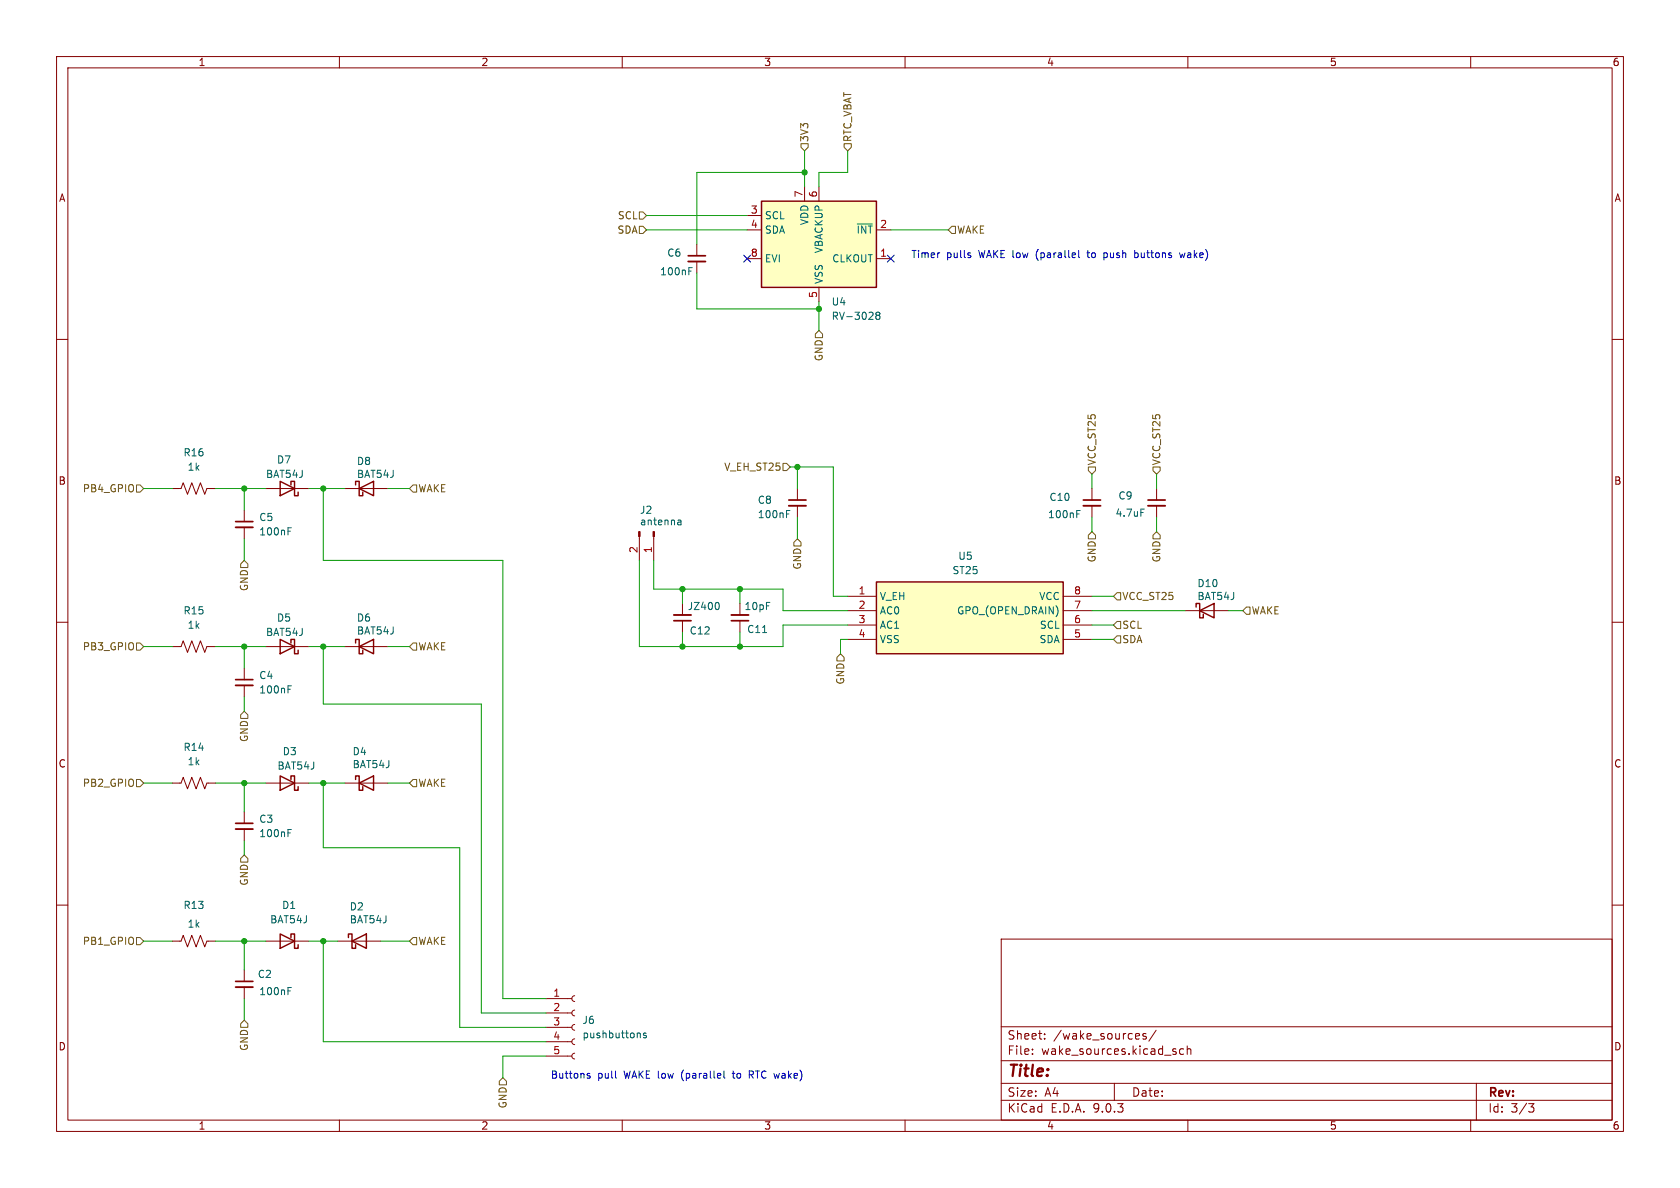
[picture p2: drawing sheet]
(kicad_sch
 (version 20250114)
 (generator "eeschema")
 (generator_version "9.0")
 (paper "A4")
 (lib_symbols
  (symbol "Connector:Conn_01x02_Pin"
   (pin_names
    (offset 1.016) (hide yes)) (exclude_from_sim no) (in_bom yes) (on_board yes)
   (property "Reference" "J" (at 0 2.54 0) (effects (font (size 1.27 1.27))))
   (property "Value" "Conn_01x02_Pin" (at 0 -5.08 0) (effects (font (size 1.27 1.27))))
   (property "Footprint" "" (at 0 0 0) (effects (font (size 1.27 1.27)) (hide yes)))
   (property "Datasheet" "~" (at 0 0 0) (effects (font (size 1.27 1.27)) (hide yes)))
   (property "Description" "Generic connector, single row, 01x02, script generated" (at 0 0 0) (effects (font (size 1.27 1.27)) (hide yes)))
   (property "ki_locked" "" (at 0 0 0) (effects (font (size 1.27 1.27))))
   (symbol "Conn_01x02_Pin_1_1"
    (rectangle (start 0.8636 0.127) (end 0 -0.127) (stroke (width 0.1524) (type default)) (fill (type outline)))
    (rectangle (start 0.8636 -2.413) (end 0 -2.667) (stroke (width 0.1524) (type default)) (fill (type outline)))
    (polyline (pts (xy 1.27 0) (xy 0.8636 0)) (stroke (width 0.1524) (type default)) (fill (type none)))
    (polyline (pts (xy 1.27 -2.54) (xy 0.8636 -2.54)) (stroke (width 0.1524) (type default)) (fill (type none)))
    (pin passive line (at 5.08 0 180) (length 3.81) (name "Pin_1" (effects (font (size 1.27 1.27)))) (number "1" (effects (font (size 1.27 1.27)))))
    (pin passive line (at 5.08 -2.54 180) (length 3.81) (name "Pin_2" (effects (font (size 1.27 1.27)))) (number "2" (effects (font (size 1.27 1.27))))))
   (embedded_fonts no))
  (symbol "Connector:Conn_01x05_Socket"
   (pin_names
    (offset 1.016) (hide yes)) (exclude_from_sim no) (in_bom yes) (on_board yes)
   (property "Reference" "J" (at 0 7.62 0) (effects (font (size 1.27 1.27))))
   (property "Value" "Conn_01x05_Socket" (at 0 -7.62 0) (effects (font (size 1.27 1.27))))
   (property "Footprint" "" (at 0 0 0) (effects (font (size 1.27 1.27)) (hide yes)))
   (property "Datasheet" "~" (at 0 0 0) (effects (font (size 1.27 1.27)) (hide yes)))
   (property "Description" "Generic connector, single row, 01x05, script generated" (at 0 0 0) (effects (font (size 1.27 1.27)) (hide yes)))
   (property "ki_locked" "" (at 0 0 0) (effects (font (size 1.27 1.27))))
   (symbol "Conn_01x05_Socket_1_1"
    (polyline (pts (xy -1.27 5.08) (xy -0.508 5.08)) (stroke (width 0.1524) (type default)) (fill (type none)))
    (polyline (pts (xy -1.27 2.54) (xy -0.508 2.54)) (stroke (width 0.1524) (type default)) (fill (type none)))
    (polyline (pts (xy -1.27 0) (xy -0.508 0)) (stroke (width 0.1524) (type default)) (fill (type none)))
    (polyline (pts (xy -1.27 -2.54) (xy -0.508 -2.54)) (stroke (width 0.1524) (type default)) (fill (type none)))
    (polyline (pts (xy -1.27 -5.08) (xy -0.508 -5.08)) (stroke (width 0.1524) (type default)) (fill (type none)))
    (arc (start 0 4.572) (mid -0.5058 5.08) (end 0 5.588) (stroke (width 0.1524) (type default)) (fill (type none)))
    (arc (start 0 2.032) (mid -0.5058 2.54) (end 0 3.048) (stroke (width 0.1524) (type default)) (fill (type none)))
    (arc (start 0 -0.508) (mid -0.5058 0) (end 0 0.508) (stroke (width 0.1524) (type default)) (fill (type none)))
    (arc (start 0 -3.048) (mid -0.5058 -2.54) (end 0 -2.032) (stroke (width 0.1524) (type default)) (fill (type none)))
    (arc (start 0 -5.588) (mid -0.5058 -5.08) (end 0 -4.572) (stroke (width 0.1524) (type default)) (fill (type none)))
    (pin passive line (at -5.08 5.08 0) (length 3.81) (name "Pin_1" (effects (font (size 1.27 1.27)))) (number "1" (effects (font (size 1.27 1.27)))))
    (pin passive line (at -5.08 2.54 0) (length 3.81) (name "Pin_2" (effects (font (size 1.27 1.27)))) (number "2" (effects (font (size 1.27 1.27)))))
    (pin passive line (at -5.08 0 0) (length 3.81) (name "Pin_3" (effects (font (size 1.27 1.27)))) (number "3" (effects (font (size 1.27 1.27)))))
    (pin passive line (at -5.08 -2.54 0) (length 3.81) (name "Pin_4" (effects (font (size 1.27 1.27)))) (number "4" (effects (font (size 1.27 1.27)))))
    (pin passive line (at -5.08 -5.08 0) (length 3.81) (name "Pin_5" (effects (font (size 1.27 1.27)))) (number "5" (effects (font (size 1.27 1.27))))))
   (embedded_fonts no))
  (symbol "Device:C_Small"
   (pin_numbers (hide yes))
   (pin_names
    (offset 0.254) (hide yes)) (exclude_from_sim no) (in_bom yes) (on_board yes)
   (property "Reference" "C" (at 0.254 1.778 0) (effects (font (size 1.27 1.27)) (justify left)))
   (property "Value" "C_Small" (at 0.254 -2.032 0) (effects (font (size 1.27 1.27)) (justify left)))
   (property "Footprint" "" (at 0 0 0) (effects (font (size 1.27 1.27)) (hide yes)))
   (property "Datasheet" "~" (at 0 0 0) (effects (font (size 1.27 1.27)) (hide yes)))
   (property "Description" "Unpolarized capacitor, small symbol" (at 0 0 0) (effects (font (size 1.27 1.27)) (hide yes)))
   (symbol "C_Small_0_1"
    (polyline (pts (xy -1.524 0.508) (xy 1.524 0.508)) (stroke (width 0.3048) (type default)) (fill (type none)))
    (polyline (pts (xy -1.524 -0.508) (xy 1.524 -0.508)) (stroke (width 0.3302) (type default)) (fill (type none))))
   (symbol "C_Small_1_1"
    (pin passive line (at 0 2.54 270) (length 2.032) (name "~" (effects (font (size 1.27 1.27)))) (number "1" (effects (font (size 1.27 1.27)))))
    (pin passive line (at 0 -2.54 90) (length 2.032) (name "~" (effects (font (size 1.27 1.27)))) (number "2" (effects (font (size 1.27 1.27))))))
   (embedded_fonts no))
  (symbol "Device:R_US"
   (pin_numbers (hide yes))
   (pin_names
    (offset 0)) (exclude_from_sim no) (in_bom yes) (on_board yes)
   (property "Reference" "R" (at 2.54 0 90) (effects (font (size 1.27 1.27))))
   (property "Value" "R_US" (at -2.54 0 90) (effects (font (size 1.27 1.27))))
   (property "Footprint" "" (at 1.016 -0.254 90) (effects (font (size 1.27 1.27)) (hide yes)))
   (property "Datasheet" "~" (at 0 0 0) (effects (font (size 1.27 1.27)) (hide yes)))
   (property "Description" "Resistor, US symbol" (at 0 0 0) (effects (font (size 1.27 1.27)) (hide yes)))
   (symbol "R_US_0_1"
    (polyline (pts (xy 0 2.286) (xy 0 2.54)) (stroke (width 0) (type default)) (fill (type none)))
    (polyline (pts (xy 0 2.286) (xy 1.016 1.905) (xy 0 1.524) (xy -1.016 1.143) (xy 0 0.762)) (stroke (width 0) (type default)) (fill (type none)))
    (polyline (pts (xy 0 0.762) (xy 1.016 0.381) (xy 0 0) (xy -1.016 -0.381) (xy 0 -0.762)) (stroke (width 0) (type default)) (fill (type none)))
    (polyline (pts (xy 0 -0.762) (xy 1.016 -1.143) (xy 0 -1.524) (xy -1.016 -1.905) (xy 0 -2.286)) (stroke (width 0) (type default)) (fill (type none)))
    (polyline (pts (xy 0 -2.286) (xy 0 -2.54)) (stroke (width 0) (type default)) (fill (type none))))
   (symbol "R_US_1_1"
    (pin passive line (at 0 3.81 270) (length 1.27) (name "~" (effects (font (size 1.27 1.27)))) (number "1" (effects (font (size 1.27 1.27)))))
    (pin passive line (at 0 -3.81 90) (length 1.27) (name "~" (effects (font (size 1.27 1.27)))) (number "2" (effects (font (size 1.27 1.27))))))
   (embedded_fonts no))
  (symbol "Diode:BAT54J"
   (pin_numbers (hide yes))
   (pin_names
    (offset 1.016) (hide yes)) (exclude_from_sim no) (in_bom yes) (on_board yes)
   (property "Reference" "D" (at 0 2.54 0) (effects (font (size 1.27 1.27))))
   (property "Value" "BAT54J" (at 0 -2.54 0) (effects (font (size 1.27 1.27))))
   (property "Footprint" "Diode_SMD:D_SOD-323F" (at 0 -4.445 0) (effects (font (size 1.27 1.27)) (hide yes)))
   (property "Datasheet" "https://assets.nexperia.com/documents/data-sheet/BAT54J.pdf" (at 0 0 0) (effects (font (size 1.27 1.27)) (hide yes)))
   (property "Description" "30V 200mA Schottky diode, SOD-323F" (at 0 0 0) (effects (font (size 1.27 1.27)) (hide yes)))
   (symbol "BAT54J_0_1"
    (polyline (pts (xy -1.905 0.635) (xy -1.905 1.27) (xy -1.27 1.27) (xy -1.27 -1.27) (xy -0.635 -1.27) (xy -0.635 -0.635)) (stroke (width 0.254) (type default)) (fill (type none)))
    (polyline (pts (xy 1.27 1.27) (xy 1.27 -1.27) (xy -1.27 0) (xy 1.27 1.27)) (stroke (width 0.254) (type default)) (fill (type none)))
    (polyline (pts (xy 1.27 0) (xy -1.27 0)) (stroke (width 0) (type default)) (fill (type none))))
   (symbol "BAT54J_1_1"
    (pin passive line (at -3.81 0 0) (length 2.54) (name "K" (effects (font (size 1.27 1.27)))) (number "1" (effects (font (size 1.27 1.27)))))
    (pin passive line (at 3.81 0 180) (length 2.54) (name "A" (effects (font (size 1.27 1.27)))) (number "2" (effects (font (size 1.27 1.27))))))
   (embedded_fonts no))
  (symbol "ST25DV04KC-IE6S3:ST25DV04KC-IE6S3" (exclude_from_sim no) (in_bom yes) (on_board yes)
   (property "Reference" "U" (at 39.37 7.62 0) (effects (font (size 1.27 1.27)) (justify left top)))
   (property "Value" "ST25DV04KC-IE6S3" (at 39.37 5.08 0) (effects (font (size 1.27 1.27)) (justify left top)))
   (property "Footprint" "ST25DV04KC-IE6S3:SOIC127P600X175-8N" (at 39.37 -94.92 0) (effects (font (size 1.27 1.27)) (justify left top) (hide yes)))
   (property "Datasheet" "https://www.st.com/resource/en/datasheet/st25dv04kc.pdf" (at 39.37 -194.92 0) (effects (font (size 1.27 1.27)) (justify left top) (hide yes)))
   (property "Description" "Dynamic NFC/RFID tag IC with I2C and RF interface" (at 0 0 0) (effects (font (size 1.27 1.27)) (hide yes)))
   (symbol "ST25DV04KC-IE6S3_1_1"
    (rectangle (start 5.08 2.54) (end 38.1 -10.16) (stroke (width 0.254) (type default)) (fill (type background)))
    (pin passive line (at 0 0 0) (length 5.08) (name "V_EH" (effects (font (size 1.27 1.27)))) (number "1" (effects (font (size 1.27 1.27)))))
    (pin passive line (at 0 -2.54 0) (length 5.08) (name "AC0" (effects (font (size 1.27 1.27)))) (number "2" (effects (font (size 1.27 1.27)))))
    (pin passive line (at 0 -5.08 0) (length 5.08) (name "AC1" (effects (font (size 1.27 1.27)))) (number "3" (effects (font (size 1.27 1.27)))))
    (pin passive line (at 0 -7.62 0) (length 5.08) (name "VSS" (effects (font (size 1.27 1.27)))) (number "4" (effects (font (size 1.27 1.27)))))
    (pin passive line (at 43.18 0 180) (length 5.08) (name "VCC" (effects (font (size 1.27 1.27)))) (number "8" (effects (font (size 1.27 1.27)))))
    (pin passive line (at 43.18 -2.54 180) (length 5.08) (name "GPO_(OPEN_DRAIN)" (effects (font (size 1.27 1.27)))) (number "7" (effects (font (size 1.27 1.27)))))
    (pin passive line (at 43.18 -5.08 180) (length 5.08) (name "SCL" (effects (font (size 1.27 1.27)))) (number "6" (effects (font (size 1.27 1.27)))))
    (pin passive line (at 43.18 -7.62 180) (length 5.08) (name "SDA" (effects (font (size 1.27 1.27)))) (number "5" (effects (font (size 1.27 1.27))))))
   (embedded_fonts no))
  (symbol "Timer_RTC:RV-3028-C7" (exclude_from_sim no) (in_bom yes) (on_board yes)
   (property "Reference" "U" (at -8.89 8.89 0) (effects (font (size 1.27 1.27))))
   (property "Value" "RV-3028-C7" (at 7.62 8.89 0) (effects (font (size 1.27 1.27))))
   (property "Footprint" "Package_SON:MicroCrystal_C7_SON-8_1.5x3.2mm_P0.9mm" (at 25.4 -8.89 0) (effects (font (size 1.27 1.27)) (hide yes)))
   (property "Datasheet" "https://www.microcrystal.com/fileadmin/Media/Products/RTC/Datasheet/RV-3028-C7.pdf" (at 0 0 0) (effects (font (size 1.27 1.27)) (hide yes)))
   (property "Description" "Realtime Clock/Calendar I2C Interface, Extreme Low Power, 1.1 V to 5.5 V, MicroCrystal C7" (at 0 0 0) (effects (font (size 1.27 1.27)) (hide yes)))
   (symbol "RV-3028-C7_0_1"
    (rectangle (start -10.16 7.62) (end 10.16 -7.62) (stroke (width 0.254) (type default)) (fill (type background))))
   (symbol "RV-3028-C7_1_1"
    (pin input line (at -12.7 5.08 0) (length 2.54) (name "SCL" (effects (font (size 1.27 1.27)))) (number "3" (effects (font (size 1.27 1.27)))))
    (pin bidirectional line (at -12.7 2.54 0) (length 2.54) (name "SDA" (effects (font (size 1.27 1.27)))) (number "4" (effects (font (size 1.27 1.27)))))
    (pin input line (at -12.7 -2.54 0) (length 2.54) (name "EVI" (effects (font (size 1.27 1.27)))) (number "8" (effects (font (size 1.27 1.27)))))
    (pin power_in line (at -2.54 10.16 270) (length 2.54) (name "VDD" (effects (font (size 1.27 1.27)))) (number "7" (effects (font (size 1.27 1.27)))))
    (pin power_in line (at 0 10.16 270) (length 2.54) (name "VBACKUP" (effects (font (size 1.27 1.27)))) (number "6" (effects (font (size 1.27 1.27)))))
    (pin power_in line (at 0 -10.16 90) (length 2.54) (name "VSS" (effects (font (size 1.27 1.27)))) (number "5" (effects (font (size 1.27 1.27)))))
    (pin open_collector line (at 12.7 2.54 180) (length 2.54) (name "~{INT}" (effects (font (size 1.27 1.27)))) (number "2" (effects (font (size 1.27 1.27)))))
    (pin output line (at 12.7 -2.54 180) (length 2.54) (name "CLKOUT" (effects (font (size 1.27 1.27)))) (number "1" (effects (font (size 1.27 1.27))))))
   (embedded_fonts no)))
 (text "Timer pulls WAKE low (parallel to push buttons wake)"
  (exclude_from_sim no)
  (at 187.452 45.212 0)
  (effects (font (size 1.27 1.27))))
 (text "Buttons pull WAKE low (parallel to RTC wake)"
  (exclude_from_sim no)
  (at 97.282 191.008 0)
  (effects (font (size 1.27 1.27)) (justify left bottom)))
 (junction
  (at 43.18 138.43)
  (diameter 0)
  (color 0 0 0 0))
 (junction
  (at 57.15 114.3)
  (diameter 0)
  (color 0 0 0 0))
 (junction
  (at 144.78 54.61)
  (diameter 0)
  (color 0 0 0 0))
 (junction
  (at 43.18 86.36)
  (diameter 0)
  (color 0 0 0 0))
 (junction
  (at 130.81 104.14)
  (diameter 0)
  (color 0 0 0 0))
 (junction
  (at 57.15 86.36)
  (diameter 0)
  (color 0 0 0 0))
 (junction
  (at 140.97 82.55)
  (diameter 0)
  (color 0 0 0 0))
 (junction
  (at 43.18 114.3)
  (diameter 0)
  (color 0 0 0 0))
 (junction
  (at 57.15 138.43)
  (diameter 0)
  (color 0 0 0 0))
 (junction
  (at 120.65 104.14)
  (diameter 0)
  (color 0 0 0 0))
 (junction
  (at 130.81 114.3)
  (diameter 0)
  (color 0 0 0 0))
 (junction
  (at 57.15 166.37)
  (diameter 0)
  (color 0 0 0 0))
 (junction
  (at 120.65 114.3)
  (diameter 0)
  (color 0 0 0 0))
 (junction
  (at 142.24 30.48)
  (diameter 0)
  (color 0 0 0 0))
 (junction
  (at 43.18 166.37)
  (diameter 0)
  (color 0 0 0 0))
 (no_connect
  (at 157.48 45.72))
 (no_connect
  (at 132.08 45.72))
 (wire
  (pts (xy 138.43 104.14) (xy 138.43 107.95))
  (stroke (width 0) (type default)))
 (wire
  (pts (xy 96.52 179.07) (xy 85.09 179.07))
  (stroke (width 0) (type default)))
 (wire
  (pts (xy 68.58 114.3) (xy 72.39 114.3))
  (stroke (width 0) (type default)))
 (wire
  (pts (xy 67.31 166.37) (xy 72.39 166.37))
  (stroke (width 0) (type default)))
 (wire
  (pts (xy 217.17 107.95) (xy 219.71 107.95))
  (stroke (width 0) (type default)))
 (wire
  (pts (xy 130.81 104.14) (xy 138.43 104.14))
  (stroke (width 0) (type default)))
 (wire
  (pts (xy 120.65 114.3) (xy 113.03 114.3))
  (stroke (width 0) (type default)))
 (wire
  (pts (xy 96.52 176.53) (xy 88.9 176.53))
  (stroke (width 0) (type default)))
 (wire
  (pts (xy 57.15 138.43) (xy 60.96 138.43))
  (stroke (width 0) (type default)))
 (wire
  (pts (xy 43.18 176.53) (xy 43.18 180.34))
  (stroke (width 0) (type default)))
 (wire
  (pts (xy 43.18 95.25) (xy 43.18 99.06))
  (stroke (width 0) (type default)))
 (wire
  (pts (xy 85.09 179.07) (xy 85.09 124.46))
  (stroke (width 0) (type default)))
 (wire
  (pts (xy 149.86 105.41) (xy 147.32 105.41))
  (stroke (width 0) (type default)))
 (wire
  (pts (xy 120.65 104.14) (xy 120.65 106.68))
  (stroke (width 0) (type default)))
 (wire
  (pts (xy 193.04 83.82) (xy 193.04 86.36))
  (stroke (width 0) (type default)))
 (wire
  (pts (xy 43.18 138.43) (xy 46.99 138.43))
  (stroke (width 0) (type default)))
 (wire
  (pts (xy 113.03 114.3) (xy 113.03 99.06))
  (stroke (width 0) (type default)))
 (wire
  (pts (xy 114.3 40.64) (xy 132.08 40.64))
  (stroke (width 0) (type default)))
 (wire
  (pts (xy 81.28 181.61) (xy 81.28 149.86))
  (stroke (width 0) (type default)))
 (wire
  (pts (xy 54.61 86.36) (xy 57.15 86.36))
  (stroke (width 0) (type default)))
 (wire
  (pts (xy 68.58 138.43) (xy 72.39 138.43))
  (stroke (width 0) (type default)))
 (wire
  (pts (xy 120.65 104.14) (xy 130.81 104.14))
  (stroke (width 0) (type default)))
 (wire
  (pts (xy 25.4 86.36) (xy 30.48 86.36))
  (stroke (width 0) (type default)))
 (wire
  (pts (xy 140.97 82.55) (xy 140.97 86.36))
  (stroke (width 0) (type default)))
 (wire
  (pts (xy 68.58 86.36) (xy 72.39 86.36))
  (stroke (width 0) (type default)))
 (wire
  (pts (xy 57.15 166.37) (xy 59.69 166.37))
  (stroke (width 0) (type default)))
 (wire
  (pts (xy 140.97 82.55) (xy 139.7 82.55))
  (stroke (width 0) (type default)))
 (wire
  (pts (xy 130.81 111.76) (xy 130.81 114.3))
  (stroke (width 0) (type default)))
 (wire
  (pts (xy 193.04 113.03) (xy 196.85 113.03))
  (stroke (width 0) (type default)))
 (wire
  (pts (xy 193.04 91.44) (xy 193.04 93.98))
  (stroke (width 0) (type default)))
 (wire
  (pts (xy 142.24 26.67) (xy 142.24 30.48))
  (stroke (width 0) (type default)))
 (wire
  (pts (xy 43.18 166.37) (xy 43.18 171.45))
  (stroke (width 0) (type default)))
 (wire
  (pts (xy 43.18 114.3) (xy 43.18 118.11))
  (stroke (width 0) (type default)))
 (wire
  (pts (xy 38.1 166.37) (xy 43.18 166.37))
  (stroke (width 0) (type default)))
 (wire
  (pts (xy 148.59 113.03) (xy 148.59 115.57))
  (stroke (width 0) (type default)))
 (wire
  (pts (xy 142.24 30.48) (xy 142.24 33.02))
  (stroke (width 0) (type default)))
 (wire
  (pts (xy 43.18 86.36) (xy 43.18 90.17))
  (stroke (width 0) (type default)))
 (wire
  (pts (xy 123.19 30.48) (xy 142.24 30.48))
  (stroke (width 0) (type default)))
 (wire
  (pts (xy 96.52 181.61) (xy 81.28 181.61))
  (stroke (width 0) (type default)))
 (wire
  (pts (xy 57.15 149.86) (xy 57.15 138.43))
  (stroke (width 0) (type default)))
 (wire
  (pts (xy 140.97 91.44) (xy 140.97 95.25))
  (stroke (width 0) (type default)))
 (wire
  (pts (xy 123.19 43.18) (xy 123.19 30.48))
  (stroke (width 0) (type default)))
 (wire
  (pts (xy 38.1 114.3) (xy 43.18 114.3))
  (stroke (width 0) (type default)))
 (wire
  (pts (xy 115.57 104.14) (xy 120.65 104.14))
  (stroke (width 0) (type default)))
 (wire
  (pts (xy 144.78 33.02) (xy 144.78 30.48))
  (stroke (width 0) (type default)))
 (wire
  (pts (xy 147.32 105.41) (xy 147.32 82.55))
  (stroke (width 0) (type default)))
 (wire
  (pts (xy 57.15 124.46) (xy 57.15 114.3))
  (stroke (width 0) (type default)))
 (wire
  (pts (xy 43.18 123.19) (xy 43.18 125.73))
  (stroke (width 0) (type default)))
 (wire
  (pts (xy 193.04 107.95) (xy 209.55 107.95))
  (stroke (width 0) (type default)))
 (wire
  (pts (xy 43.18 148.59) (xy 43.18 151.13))
  (stroke (width 0) (type default)))
 (wire
  (pts (xy 38.1 86.36) (xy 43.18 86.36))
  (stroke (width 0) (type default)))
 (wire
  (pts (xy 54.61 138.43) (xy 57.15 138.43))
  (stroke (width 0) (type default)))
 (wire
  (pts (xy 138.43 107.95) (xy 149.86 107.95))
  (stroke (width 0) (type default)))
 (wire
  (pts (xy 144.78 54.61) (xy 144.78 58.42))
  (stroke (width 0) (type default)))
 (wire
  (pts (xy 144.78 30.48) (xy 149.86 30.48))
  (stroke (width 0) (type default)))
 (wire
  (pts (xy 43.18 138.43) (xy 43.18 143.51))
  (stroke (width 0) (type default)))
 (wire
  (pts (xy 130.81 104.14) (xy 130.81 106.68))
  (stroke (width 0) (type default)))
 (wire
  (pts (xy 114.3 38.1) (xy 132.08 38.1))
  (stroke (width 0) (type default)))
 (wire
  (pts (xy 204.47 91.44) (xy 204.47 93.98))
  (stroke (width 0) (type default)))
 (wire
  (pts (xy 25.4 166.37) (xy 30.48 166.37))
  (stroke (width 0) (type default)))
 (wire
  (pts (xy 157.48 40.64) (xy 167.64 40.64))
  (stroke (width 0) (type default)))
 (wire
  (pts (xy 149.86 26.67) (xy 149.86 30.48))
  (stroke (width 0) (type default)))
 (wire
  (pts (xy 138.43 110.49) (xy 138.43 114.3))
  (stroke (width 0) (type default)))
 (wire
  (pts (xy 115.57 99.06) (xy 115.57 104.14))
  (stroke (width 0) (type default)))
 (wire
  (pts (xy 123.19 48.26) (xy 123.19 54.61))
  (stroke (width 0) (type default)))
 (wire
  (pts (xy 54.61 114.3) (xy 57.15 114.3))
  (stroke (width 0) (type default)))
 (wire
  (pts (xy 57.15 184.15) (xy 57.15 166.37))
  (stroke (width 0) (type default)))
 (wire
  (pts (xy 88.9 186.69) (xy 88.9 190.5))
  (stroke (width 0) (type default)))
 (wire
  (pts (xy 149.86 113.03) (xy 148.59 113.03))
  (stroke (width 0) (type default)))
 (wire
  (pts (xy 193.04 110.49) (xy 196.85 110.49))
  (stroke (width 0) (type default)))
 (wire
  (pts (xy 96.52 184.15) (xy 57.15 184.15))
  (stroke (width 0) (type default)))
 (wire
  (pts (xy 96.52 186.69) (xy 88.9 186.69))
  (stroke (width 0) (type default)))
 (wire
  (pts (xy 88.9 176.53) (xy 88.9 99.06))
  (stroke (width 0) (type default)))
 (wire
  (pts (xy 85.09 124.46) (xy 57.15 124.46))
  (stroke (width 0) (type default)))
 (wire
  (pts (xy 57.15 99.06) (xy 57.15 86.36))
  (stroke (width 0) (type default)))
 (wire
  (pts (xy 204.47 83.82) (xy 204.47 86.36))
  (stroke (width 0) (type default)))
 (wire
  (pts (xy 81.28 149.86) (xy 57.15 149.86))
  (stroke (width 0) (type default)))
 (wire
  (pts (xy 138.43 110.49) (xy 149.86 110.49))
  (stroke (width 0) (type default)))
 (wire
  (pts (xy 43.18 86.36) (xy 46.99 86.36))
  (stroke (width 0) (type default)))
 (wire
  (pts (xy 57.15 86.36) (xy 60.96 86.36))
  (stroke (width 0) (type default)))
 (wire
  (pts (xy 25.4 114.3) (xy 30.48 114.3))
  (stroke (width 0) (type default)))
 (wire
  (pts (xy 138.43 114.3) (xy 130.81 114.3))
  (stroke (width 0) (type default)))
 (wire
  (pts (xy 193.04 105.41) (xy 196.85 105.41))
  (stroke (width 0) (type default)))
 (wire
  (pts (xy 130.81 114.3) (xy 120.65 114.3))
  (stroke (width 0) (type default)))
 (wire
  (pts (xy 123.19 54.61) (xy 144.78 54.61))
  (stroke (width 0) (type default)))
 (wire
  (pts (xy 25.4 138.43) (xy 30.48 138.43))
  (stroke (width 0) (type default)))
 (wire
  (pts (xy 43.18 114.3) (xy 46.99 114.3))
  (stroke (width 0) (type default)))
 (wire
  (pts (xy 43.18 166.37) (xy 46.99 166.37))
  (stroke (width 0) (type default)))
 (wire
  (pts (xy 57.15 99.06) (xy 88.9 99.06))
  (stroke (width 0) (type default)))
 (wire
  (pts (xy 147.32 82.55) (xy 140.97 82.55))
  (stroke (width 0) (type default)))
 (wire
  (pts (xy 144.78 53.34) (xy 144.78 54.61))
  (stroke (width 0) (type default)))
 (wire
  (pts (xy 120.65 111.76) (xy 120.65 114.3))
  (stroke (width 0) (type default)))
 (wire
  (pts (xy 38.1 138.43) (xy 43.18 138.43))
  (stroke (width 0) (type default)))
 (wire
  (pts (xy 57.15 114.3) (xy 60.96 114.3))
  (stroke (width 0) (type default)))
 (wire
  (pts (xy 54.61 166.37) (xy 57.15 166.37))
  (stroke (width 0) (type default)))
 (hierarchical_label "PB1_GPIO"
  (shape input)
  (at 25.4 166.37 180)
  (effects (font (size 1.27 1.27)) (justify right)))
 (hierarchical_label "SDA"
  (shape input)
  (at 114.3 40.64 180)
  (effects (font (size 1.27 1.27)) (justify right)))
 (hierarchical_label "V_EH_ST25"
  (shape input)
  (at 139.7 82.55 180)
  (effects (font (size 1.27 1.27)) (justify right)))
 (hierarchical_label "WAKE"
  (shape input)
  (at 219.71 107.95 0)
  (effects (font (size 1.27 1.27)) (justify left)))
 (hierarchical_label "GND"
  (shape input)
  (at 43.18 125.73 270)
  (effects (font (size 1.27 1.27)) (justify right)))
 (hierarchical_label "GND"
  (shape input)
  (at 193.04 93.98 270)
  (effects (font (size 1.27 1.27)) (justify right)))
 (hierarchical_label "GND"
  (shape input)
  (at 148.59 115.57 270)
  (effects (font (size 1.27 1.27)) (justify right)))
 (hierarchical_label "WAKE"
  (shape input)
  (at 72.39 166.37 0)
  (effects (font (size 1.27 1.27)) (justify left)))
 (hierarchical_label "WAKE"
  (shape input)
  (at 72.39 86.36 0)
  (effects (font (size 1.27 1.27)) (justify left)))
 (hierarchical_label "3V3"
  (shape input)
  (at 142.24 26.67 90)
  (effects (font (size 1.27 1.27)) (justify left)))
 (hierarchical_label "PB2_GPIO"
  (shape input)
  (at 25.4 138.43 180)
  (effects (font (size 1.27 1.27)) (justify right)))
 (hierarchical_label "GND"
  (shape input)
  (at 140.97 95.25 270)
  (effects (font (size 1.27 1.27)) (justify right)))
 (hierarchical_label "GND"
  (shape input)
  (at 144.78 58.42 270)
  (effects (font (size 1.27 1.27)) (justify right)))
 (hierarchical_label "PB3_GPIO"
  (shape input)
  (at 25.4 114.3 180)
  (effects (font (size 1.27 1.27)) (justify right)))
 (hierarchical_label "GND"
  (shape input)
  (at 88.9 190.5 270)
  (effects (font (size 1.27 1.27)) (justify right)))
 (hierarchical_label "GND"
  (shape input)
  (at 43.18 99.06 270)
  (effects (font (size 1.27 1.27)) (justify right)))
 (hierarchical_label "RTC_VBAT"
  (shape input)
  (at 149.86 26.67 90)
  (effects (font (size 1.27 1.27)) (justify left)))
 (hierarchical_label "VCC_ST25"
  (shape input)
  (at 196.85 105.41 0)
  (effects (font (size 1.27 1.27)) (justify left)))
 (hierarchical_label "WAKE"
  (shape input)
  (at 72.39 138.43 0)
  (effects (font (size 1.27 1.27)) (justify left)))
 (hierarchical_label "GND"
  (shape input)
  (at 43.18 180.34 270)
  (effects (font (size 1.27 1.27)) (justify right)))
 (hierarchical_label "SCL"
  (shape input)
  (at 114.3 38.1 180)
  (effects (font (size 1.27 1.27)) (justify right)))
 (hierarchical_label "VCC_ST25"
  (shape input)
  (at 193.04 83.82 90)
  (effects (font (size 1.27 1.27)) (justify left)))
 (hierarchical_label "GND"
  (shape input)
  (at 43.18 151.13 270)
  (effects (font (size 1.27 1.27)) (justify right)))
 (hierarchical_label "WAKE"
  (shape input)
  (at 167.64 40.64 0)
  (effects (font (size 1.27 1.27)) (justify left)))
 (hierarchical_label "PB4_GPIO"
  (shape input)
  (at 25.4 86.36 180)
  (effects (font (size 1.27 1.27)) (justify right)))
 (hierarchical_label "SDA"
  (shape input)
  (at 196.85 113.03 0)
  (effects (font (size 1.27 1.27)) (justify left)))
 (hierarchical_label "GND"
  (shape input)
  (at 204.47 93.98 270)
  (effects (font (size 1.27 1.27)) (justify right)))
 (hierarchical_label "SCL"
  (shape input)
  (at 196.85 110.49 0)
  (effects (font (size 1.27 1.27)) (justify left)))
 (hierarchical_label "WAKE"
  (shape input)
  (at 72.39 114.3 0)
  (effects (font (size 1.27 1.27)) (justify left)))
 (hierarchical_label "VCC_ST25"
  (shape input)
  (at 204.47 83.82 90)
  (effects (font (size 1.27 1.27)) (justify left)))
 (symbol
  (lib_id "Device:C_Small")
  (at 204.47 88.9 0)
  (unit 1)
  (exclude_from_sim no)
  (in_bom yes)
  (on_board yes)
  (dnp no)
  (property "Reference" "C9" (at 197.612 87.6362 0) (effects (font (size 1.27 1.27)) (justify left)))
  (property "Value" "4.7uF" (at 197.104 90.6842 0) (effects (font (size 1.27 1.27)) (justify left)))
  (property "Footprint" "Capacitor_SMD:C_1206_3216Metric" (at 204.47 88.9 0) (effects (font (size 1.27 1.27)) (hide yes)))
  (property "Datasheet" "~" (at 204.47 88.9 0) (effects (font (size 1.27 1.27)) (hide yes)))
  (property "Description" "NFC VCC bulk capacitor" (at 204.47 88.9 0) (effects (font (size 1.27 1.27)) (hide yes)))
  (pin "2")
  (pin "1"))
 (symbol
  (lib_id "Diode:BAT54J")
  (at 63.5 166.37 0)
  (unit 1)
  (exclude_from_sim no)
  (in_bom yes)
  (on_board yes)
  (dnp no)
  (property "Reference" "D2" (at 61.722 160.274 0) (effects (font (size 1.27 1.27)) (justify left)))
  (property "Value" "BAT54J" (at 61.722 162.56 0) (effects (font (size 1.27 1.27)) (justify left)))
  (property "Footprint" "Diode_SMD:D_SOD-323_HandSoldering" (at 63.5 170.815 0) (effects (font (size 1.27 1.27)) (hide yes)))
  (property "Datasheet" "https://assets.nexperia.com/documents/data-sheet/BAT54J.pdf" (at 63.5 166.37 0) (effects (font (size 1.27 1.27)) (hide yes)))
  (property "Description" "30V 200mA Schottky diode, SOD-323F" (at 63.5 166.37 0) (effects (font (size 1.27 1.27)) (hide yes)))
  (pin "1")
  (pin "2"))
 (symbol
  (lib_id "ST25DV04KC-IE6S3:ST25DV04KC-IE6S3")
  (at 149.86 105.41 0)
  (unit 1)
  (exclude_from_sim no)
  (in_bom yes)
  (on_board yes)
  (dnp no)
  (property "Reference" "U5" (at 170.688 98.298 0) (effects (font (size 1.27 1.27))))
  (property "Value" "ST25" (at 170.688 100.838 0) (effects (font (size 1.27 1.27))))
  (property "Footprint" "ST25DV04KC-IE6S3:SOIC127P600X175-8N" (at 149.86 105.41 0) (effects (font (size 1.27 1.27)) (hide yes)))
  (property "Datasheet" "https://www.st.com/resource/en/datasheet/st25dv04kc.pdf" (at 149.86 105.41 0) (effects (font (size 1.27 1.27)) (hide yes)))
  (property "Description" "Dynamic NFC/RFID tag IC with I2C and RF interface, ST25DV04KC-IE6S3" (at 149.86 105.41 0) (effects (font (size 1.27 1.27)) (hide yes)))
  (pin "2")
  (pin "1")
  (pin "5")
  (pin "3")
  (pin "6")
  (pin "7")
  (pin "4")
  (pin "8"))
 (symbol
  (lib_id "Device:C_Small")
  (at 140.97 88.9 0)
  (unit 1)
  (exclude_from_sim no)
  (in_bom yes)
  (on_board yes)
  (dnp no)
  (property "Reference" "C8" (at 133.858 88.3982 0) (effects (font (size 1.27 1.27)) (justify left)))
  (property "Value" "100nF" (at 133.858 90.9382 0) (effects (font (size 1.27 1.27)) (justify left)))
  (property "Footprint" "Capacitor_SMD:C_0805_2012Metric" (at 140.97 88.9 0) (effects (font (size 1.27 1.27)) (hide yes)))
  (property "Datasheet" "~" (at 140.97 88.9 0) (effects (font (size 1.27 1.27)) (hide yes)))
  (property "Description" "NFC VCC decoupling" (at 140.97 88.9 0) (effects (font (size 1.27 1.27)) (hide yes)))
  (pin "2")
  (pin "1"))
 (symbol
  (lib_id "Device:R_US")
  (at 34.29 138.43 270)
  (unit 1)
  (exclude_from_sim no)
  (in_bom yes)
  (on_board yes)
  (dnp no)
  (fields_autoplaced yes)
  (property "Reference" "R14" (at 34.29 132.08 90) (effects (font (size 1.27 1.27))))
  (property "Value" "1k" (at 34.29 134.62 90) (effects (font (size 1.27 1.27))))
  (property "Footprint" "Resistor_SMD:R_0805_2012Metric_Pad1.20x1.40mm_HandSolder" (at 34.036 139.446 90) (effects (font (size 1.27 1.27)) (hide yes)))
  (property "Datasheet" "~" (at 34.29 138.43 0) (effects (font (size 1.27 1.27)) (hide yes)))
  (property "Description" "" (at 34.29 138.43 0) (effects (font (size 1.27 1.27)) (hide yes)))
  (pin "1")
  (pin "2"))
 (symbol
  (lib_id "Device:C_Small")
  (at 130.81 109.22 180)
  (unit 1)
  (exclude_from_sim no)
  (in_bom yes)
  (on_board yes)
  (dnp no)
  (property "Reference" "C11" (at 135.89 111.2458 0) (effects (font (size 1.27 1.27)) (justify left)))
  (property "Value" "10pF" (at 136.398 107.1818 0) (effects (font (size 1.27 1.27)) (justify left)))
  (property "Footprint" "Capacitor_SMD:C_0805_2012Metric" (at 130.81 109.22 0) (effects (font (size 1.27 1.27)) (hide yes)))
  (property "Datasheet" "~" (at 130.81 109.22 0) (effects (font (size 1.27 1.27)) (hide yes)))
  (property "Description" "NFC AC matching capacitor" (at 130.81 109.22 0) (effects (font (size 1.27 1.27)) (hide yes)))
  (pin "2")
  (pin "1"))
 (symbol
  (lib_id "Diode:BAT54J")
  (at 213.36 107.95 0)
  (unit 1)
  (exclude_from_sim no)
  (in_bom yes)
  (on_board yes)
  (dnp no)
  (property "Reference" "D10" (at 211.582 103.124 0) (effects (font (size 1.27 1.27)) (justify left)))
  (property "Value" "BAT54J" (at 211.582 105.41 0) (effects (font (size 1.27 1.27)) (justify left)))
  (property "Footprint" "Diode_SMD:D_SOD-323_HandSoldering" (at 213.36 112.395 0) (effects (font (size 1.27 1.27)) (hide yes)))
  (property "Datasheet" "https://assets.nexperia.com/documents/data-sheet/BAT54J.pdf" (at 213.36 107.95 0) (effects (font (size 1.27 1.27)) (hide yes)))
  (property "Description" "30V 200mA Schottky diode, SOD-323F" (at 213.36 107.95 0) (effects (font (size 1.27 1.27)) (hide yes)))
  (pin "1")
  (pin "2"))
 (symbol
  (lib_id "Device:C_Small")
  (at 43.18 173.99 0)
  (unit 1)
  (exclude_from_sim no)
  (in_bom yes)
  (on_board yes)
  (dnp no)
  (property "Reference" "C2" (at 45.466 172.212 0) (effects (font (size 1.27 1.27)) (justify left)))
  (property "Value" "100nF" (at 45.72 175.26 0) (effects (font (size 1.27 1.27)) (justify left)))
  (property "Footprint" "Capacitor_SMD:C_0805_2012Metric" (at 43.18 173.99 0) (effects (font (size 1.27 1.27)) (hide yes)))
  (property "Datasheet" "~" (at 43.18 173.99 0) (effects (font (size 1.27 1.27)) (hide yes)))
  (property "Description" "" (at 43.18 173.99 0) (effects (font (size 1.27 1.27)) (hide yes)))
  (pin "2")
  (pin "1"))
 (symbol
  (lib_id "Device:C_Small")
  (at 193.04 88.9 0)
  (unit 1)
  (exclude_from_sim no)
  (in_bom yes)
  (on_board yes)
  (dnp no)
  (property "Reference" "C10" (at 185.42 87.8902 0) (effects (font (size 1.27 1.27)) (justify left)))
  (property "Value" "100nF" (at 185.166 90.9382 0) (effects (font (size 1.27 1.27)) (justify left)))
  (property "Footprint" "Capacitor_SMD:C_0805_2012Metric" (at 193.04 88.9 0) (effects (font (size 1.27 1.27)) (hide yes)))
  (property "Datasheet" "~" (at 193.04 88.9 0) (effects (font (size 1.27 1.27)) (hide yes)))
  (property "Description" "NFC V_EH capacitor" (at 193.04 88.9 0) (effects (font (size 1.27 1.27)) (hide yes)))
  (pin "2")
  (pin "1"))
 (symbol
  (lib_id "Diode:BAT54J")
  (at 64.77 86.36 0)
  (unit 1)
  (exclude_from_sim no)
  (in_bom yes)
  (on_board yes)
  (dnp no)
  (property "Reference" "D8" (at 62.992 81.534 0) (effects (font (size 1.27 1.27)) (justify left)))
  (property "Value" "BAT54J" (at 62.992 83.82 0) (effects (font (size 1.27 1.27)) (justify left)))
  (property "Footprint" "Diode_SMD:D_SOD-323_HandSoldering" (at 64.77 90.805 0) (effects (font (size 1.27 1.27)) (hide yes)))
  (property "Datasheet" "https://assets.nexperia.com/documents/data-sheet/BAT54J.pdf" (at 64.77 86.36 0) (effects (font (size 1.27 1.27)) (hide yes)))
  (property "Description" "30V 200mA Schottky diode, SOD-323F" (at 64.77 86.36 0) (effects (font (size 1.27 1.27)) (hide yes)))
  (pin "1")
  (pin "2"))
 (symbol
  (lib_id "Device:R_US")
  (at 34.29 86.36 270)
  (unit 1)
  (exclude_from_sim no)
  (in_bom yes)
  (on_board yes)
  (dnp no)
  (fields_autoplaced yes)
  (property "Reference" "R16" (at 34.29 80.01 90) (effects (font (size 1.27 1.27))))
  (property "Value" "1k" (at 34.29 82.55 90) (effects (font (size 1.27 1.27))))
  (property "Footprint" "Resistor_SMD:R_0805_2012Metric_Pad1.20x1.40mm_HandSolder" (at 34.036 87.376 90) (effects (font (size 1.27 1.27)) (hide yes)))
  (property "Datasheet" "~" (at 34.29 86.36 0) (effects (font (size 1.27 1.27)) (hide yes)))
  (property "Description" "" (at 34.29 86.36 0) (effects (font (size 1.27 1.27)) (hide yes)))
  (pin "1")
  (pin "2"))
 (symbol
  (lib_id "Device:C_Small")
  (at 120.65 109.22 180)
  (unit 1)
  (exclude_from_sim no)
  (in_bom yes)
  (on_board yes)
  (dnp no)
  (property "Reference" "C12" (at 125.73 111.4998 0) (effects (font (size 1.27 1.27)) (justify left)))
  (property "Value" "JZ400" (at 127.508 107.1818 0) (effects (font (size 1.27 1.27)) (justify left)))
  (property "Footprint" "JZ400:JZ400" (at 120.65 109.22 0) (effects (font (size 1.27 1.27)) (hide yes)))
  (property "Datasheet" "~" (at 120.65 109.22 0) (effects (font (size 1.27 1.27)) (hide yes)))
  (property "Description" "NFC AC trimmer capacitor" (at 120.65 109.22 0) (effects (font (size 1.27 1.27)) (hide yes)))
  (pin "2")
  (pin "1"))
 (symbol
  (lib_id "Diode:BAT54J")
  (at 50.8 86.36 180)
  (unit 1)
  (exclude_from_sim no)
  (in_bom yes)
  (on_board yes)
  (dnp no)
  (property "Reference" "D7" (at 51.562 81.28 0) (effects (font (size 1.27 1.27)) (justify left)))
  (property "Value" "BAT54J" (at 53.848 83.82 0) (effects (font (size 1.27 1.27)) (justify left)))
  (property "Footprint" "Diode_SMD:D_SOD-323_HandSoldering" (at 50.8 81.915 0) (effects (font (size 1.27 1.27)) (hide yes)))
  (property "Datasheet" "https://assets.nexperia.com/documents/data-sheet/BAT54J.pdf" (at 50.8 86.36 0) (effects (font (size 1.27 1.27)) (hide yes)))
  (property "Description" "30V 200mA Schottky diode, SOD-323F" (at 50.8 86.36 0) (effects (font (size 1.27 1.27)) (hide yes)))
  (pin "1")
  (pin "2"))
 (symbol
  (lib_id "Device:C_Small")
  (at 43.18 146.05 0)
  (unit 1)
  (exclude_from_sim no)
  (in_bom yes)
  (on_board yes)
  (dnp no)
  (fields_autoplaced yes)
  (property "Reference" "C3" (at 45.72 144.7863 0) (effects (font (size 1.27 1.27)) (justify left)))
  (property "Value" "100nF" (at 45.72 147.3263 0) (effects (font (size 1.27 1.27)) (justify left)))
  (property "Footprint" "Capacitor_SMD:C_0805_2012Metric" (at 43.18 146.05 0) (effects (font (size 1.27 1.27)) (hide yes)))
  (property "Datasheet" "~" (at 43.18 146.05 0) (effects (font (size 1.27 1.27)) (hide yes)))
  (property "Description" "" (at 43.18 146.05 0) (effects (font (size 1.27 1.27)) (hide yes)))
  (pin "2")
  (pin "1"))
 (symbol
  (lib_id "Device:C_Small")
  (at 123.19 45.72 0)
  (unit 1)
  (exclude_from_sim no)
  (in_bom yes)
  (on_board yes)
  (dnp no)
  (property "Reference" "C6" (at 117.856 44.704 0) (effects (font (size 1.27 1.27)) (justify left)))
  (property "Value" "100nF" (at 116.586 48.006 0) (effects (font (size 1.27 1.27)) (justify left)))
  (property "Footprint" "Capacitor_SMD:C_0805_2012Metric" (at 123.19 45.72 0) (effects (font (size 1.27 1.27)) (hide yes)))
  (property "Datasheet" "~" (at 123.19 45.72 0) (effects (font (size 1.27 1.27)) (hide yes)))
  (property "Description" "decoupling" (at 123.19 45.72 0) (effects (font (size 1.27 1.27)) (hide yes)))
  (pin "2")
  (pin "1"))
 (symbol
  (lib_id "Diode:BAT54J")
  (at 64.77 114.3 0)
  (unit 1)
  (exclude_from_sim no)
  (in_bom yes)
  (on_board yes)
  (dnp no)
  (property "Reference" "D6" (at 62.992 109.22 0) (effects (font (size 1.27 1.27)) (justify left)))
  (property "Value" "BAT54J" (at 62.992 111.506 0) (effects (font (size 1.27 1.27)) (justify left)))
  (property "Footprint" "Diode_SMD:D_SOD-323_HandSoldering" (at 64.77 118.745 0) (effects (font (size 1.27 1.27)) (hide yes)))
  (property "Datasheet" "https://assets.nexperia.com/documents/data-sheet/BAT54J.pdf" (at 64.77 114.3 0) (effects (font (size 1.27 1.27)) (hide yes)))
  (property "Description" "30V 200mA Schottky diode, SOD-323F" (at 64.77 114.3 0) (effects (font (size 1.27 1.27)) (hide yes)))
  (pin "1")
  (pin "2"))
 (symbol
  (lib_id "Device:C_Small")
  (at 43.18 120.65 0)
  (unit 1)
  (exclude_from_sim no)
  (in_bom yes)
  (on_board yes)
  (dnp no)
  (fields_autoplaced yes)
  (property "Reference" "C4" (at 45.72 119.3863 0) (effects (font (size 1.27 1.27)) (justify left)))
  (property "Value" "100nF" (at 45.72 121.9263 0) (effects (font (size 1.27 1.27)) (justify left)))
  (property "Footprint" "Capacitor_SMD:C_0805_2012Metric" (at 43.18 120.65 0) (effects (font (size 1.27 1.27)) (hide yes)))
  (property "Datasheet" "~" (at 43.18 120.65 0) (effects (font (size 1.27 1.27)) (hide yes)))
  (property "Description" "" (at 43.18 120.65 0) (effects (font (size 1.27 1.27)) (hide yes)))
  (pin "2")
  (pin "1"))
 (symbol
  (lib_id "Timer_RTC:RV-3028-C7")
  (at 144.78 43.18 0)
  (unit 1)
  (exclude_from_sim no)
  (in_bom yes)
  (on_board yes)
  (dnp no)
  (fields_autoplaced yes)
  (property "Reference" "U4" (at 146.9233 53.34 0) (effects (font (size 1.27 1.27)) (justify left)))
  (property "Value" "RV-3028" (at 146.9233 55.88 0) (effects (font (size 1.27 1.27)) (justify left)))
  (property "Footprint" "Package_SON:MicroCrystal_C7_SON-8_1.5x3.2mm_P0.9mm" (at 170.18 52.07 0) (effects (font (size 1.27 1.27)) (hide yes)))
  (property "Datasheet" "https://www.microcrystal.com/fileadmin/Media/Products/RTC/Datasheet/RV-3028-C7.pdf" (at 144.78 43.18 0) (effects (font (size 1.27 1.27)) (hide yes)))
  (property "Description" "Realtime Clock/Calendar I2C Interface, Extreme Low Power, 1.1 V to 5.5 V, MicroCrystal C7, RV-3028-C7" (at 144.78 43.18 0) (effects (font (size 1.27 1.27)) (hide yes)))
  (pin "6")
  (pin "1")
  (pin "2")
  (pin "7")
  (pin "5")
  (pin "8")
  (pin "4")
  (pin "3"))
 (symbol
  (lib_id "Diode:BAT54J")
  (at 50.8 138.43 180)
  (unit 1)
  (exclude_from_sim no)
  (in_bom yes)
  (on_board yes)
  (dnp no)
  (property "Reference" "D3" (at 52.578 132.842 0) (effects (font (size 1.27 1.27)) (justify left)))
  (property "Value" "BAT54J" (at 55.88 135.382 0) (effects (font (size 1.27 1.27)) (justify left)))
  (property "Footprint" "Diode_SMD:D_SOD-323_HandSoldering" (at 50.8 133.985 0) (effects (font (size 1.27 1.27)) (hide yes)))
  (property "Datasheet" "https://assets.nexperia.com/documents/data-sheet/BAT54J.pdf" (at 50.8 138.43 0) (effects (font (size 1.27 1.27)) (hide yes)))
  (property "Description" "30V 200mA Schottky diode, SOD-323F" (at 50.8 138.43 0) (effects (font (size 1.27 1.27)) (hide yes)))
  (pin "1")
  (pin "2"))
 (symbol
  (lib_id "Diode:BAT54J")
  (at 50.8 114.3 180)
  (unit 1)
  (exclude_from_sim no)
  (in_bom yes)
  (on_board yes)
  (dnp no)
  (property "Reference" "D5" (at 51.562 109.22 0) (effects (font (size 1.27 1.27)) (justify left)))
  (property "Value" "BAT54J" (at 53.848 111.76 0) (effects (font (size 1.27 1.27)) (justify left)))
  (property "Footprint" "Diode_SMD:D_SOD-323_HandSoldering" (at 50.8 109.855 0) (effects (font (size 1.27 1.27)) (hide yes)))
  (property "Datasheet" "https://assets.nexperia.com/documents/data-sheet/BAT54J.pdf" (at 50.8 114.3 0) (effects (font (size 1.27 1.27)) (hide yes)))
  (property "Description" "30V 200mA Schottky diode, SOD-323F" (at 50.8 114.3 0) (effects (font (size 1.27 1.27)) (hide yes)))
  (pin "1")
  (pin "2"))
 (symbol
  (lib_id "Connector:Conn_01x02_Pin")
  (at 115.57 93.98 270)
  (unit 1)
  (exclude_from_sim no)
  (in_bom yes)
  (on_board yes)
  (dnp no)
  (property "Reference" "J2" (at 113.03 90.17 90) (effects (font (size 1.27 1.27)) (justify left)))
  (property "Value" "antenna" (at 113.03 92.202 90) (effects (font (size 1.27 1.27)) (justify left)))
  (property "Footprint" "Connector_PinHeader_2.54mm:PinHeader_1x02_P2.54mm_Vertical" (at 115.57 93.98 0) (effects (font (size 1.27 1.27)) (hide yes)))
  (property "Datasheet" "~" (at 115.57 93.98 0) (effects (font (size 1.27 1.27)) (hide yes)))
  (property "Description" "Generic connector, single row, 01x02, script generated" (at 115.57 93.98 0) (effects (font (size 1.27 1.27)) (hide yes)))
  (pin "1")
  (pin "2"))
 (symbol
  (lib_id "Connector:Conn_01x05_Socket")
  (at 101.6 181.61 0)
  (unit 1)
  (exclude_from_sim no)
  (in_bom yes)
  (on_board yes)
  (dnp no)
  (fields_autoplaced yes)
  (property "Reference" "J6" (at 102.87 180.3399 0) (effects (font (size 1.27 1.27)) (justify left)))
  (property "Value" "pushbuttons" (at 102.87 182.8799 0) (effects (font (size 1.27 1.27)) (justify left)))
  (property "Footprint" "Connector_JST:JST_SH_SM05B-SRSS-TB_1x05-1MP_P1.00mm_Horizontal" (at 101.6 181.61 0) (effects (font (size 1.27 1.27)) (hide yes)))
  (property "Datasheet" "~" (at 101.6 181.61 0) (effects (font (size 1.27 1.27)) (hide yes)))
  (property "Description" "Generic connector, single row, 01x05, script generated" (at 101.6 181.61 0) (effects (font (size 1.27 1.27)) (hide yes)))
  (pin "4")
  (pin "1")
  (pin "2")
  (pin "5")
  (pin "3"))
 (symbol
  (lib_id "Diode:BAT54J")
  (at 64.77 138.43 0)
  (unit 1)
  (exclude_from_sim no)
  (in_bom yes)
  (on_board yes)
  (dnp no)
  (property "Reference" "D4" (at 62.23 132.842 0) (effects (font (size 1.27 1.27)) (justify left)))
  (property "Value" "BAT54J" (at 62.23 135.128 0) (effects (font (size 1.27 1.27)) (justify left)))
  (property "Footprint" "Diode_SMD:D_SOD-323_HandSoldering" (at 64.77 142.875 0) (effects (font (size 1.27 1.27)) (hide yes)))
  (property "Datasheet" "https://assets.nexperia.com/documents/data-sheet/BAT54J.pdf" (at 64.77 138.43 0) (effects (font (size 1.27 1.27)) (hide yes)))
  (property "Description" "30V 200mA Schottky diode, SOD-323F" (at 64.77 138.43 0) (effects (font (size 1.27 1.27)) (hide yes)))
  (pin "1")
  (pin "2"))
 (symbol
  (lib_id "Device:R_US")
  (at 34.29 166.37 270)
  (unit 1)
  (exclude_from_sim no)
  (in_bom yes)
  (on_board yes)
  (dnp no)
  (property "Reference" "R13" (at 34.29 160.02 90) (effects (font (size 1.27 1.27))))
  (property "Value" "1k" (at 34.29 163.322 90) (effects (font (size 1.27 1.27))))
  (property "Footprint" "Resistor_SMD:R_0805_2012Metric_Pad1.20x1.40mm_HandSolder" (at 34.036 167.386 90) (effects (font (size 1.27 1.27)) (hide yes)))
  (property "Datasheet" "~" (at 34.29 166.37 0) (effects (font (size 1.27 1.27)) (hide yes)))
  (property "Description" "" (at 34.29 166.37 0) (effects (font (size 1.27 1.27)) (hide yes)))
  (pin "1")
  (pin "2"))
 (symbol
  (lib_id "Device:R_US")
  (at 34.29 114.3 270)
  (unit 1)
  (exclude_from_sim no)
  (in_bom yes)
  (on_board yes)
  (dnp no)
  (fields_autoplaced yes)
  (property "Reference" "R15" (at 34.29 107.95 90) (effects (font (size 1.27 1.27))))
  (property "Value" "1k" (at 34.29 110.49 90) (effects (font (size 1.27 1.27))))
  (property "Footprint" "Resistor_SMD:R_0805_2012Metric_Pad1.20x1.40mm_HandSolder" (at 34.036 115.316 90) (effects (font (size 1.27 1.27)) (hide yes)))
  (property "Datasheet" "~" (at 34.29 114.3 0) (effects (font (size 1.27 1.27)) (hide yes)))
  (property "Description" "" (at 34.29 114.3 0) (effects (font (size 1.27 1.27)) (hide yes)))
  (pin "1")
  (pin "2"))
 (symbol
  (lib_id "Diode:BAT54J")
  (at 50.8 166.37 180)
  (unit 1)
  (exclude_from_sim no)
  (in_bom yes)
  (on_board yes)
  (dnp no)
  (fields_autoplaced yes)
  (property "Reference" "D1" (at 51.1175 160.02 0) (effects (font (size 1.27 1.27))))
  (property "Value" "BAT54J" (at 51.1175 162.56 0) (effects (font (size 1.27 1.27))))
  (property "Footprint" "Diode_SMD:D_SOD-323_HandSoldering" (at 50.8 161.925 0) (effects (font (size 1.27 1.27)) (hide yes)))
  (property "Datasheet" "https://assets.nexperia.com/documents/data-sheet/BAT54J.pdf" (at 50.8 166.37 0) (effects (font (size 1.27 1.27)) (hide yes)))
  (property "Description" "30V 200mA Schottky diode, SOD-323F" (at 50.8 166.37 0) (effects (font (size 1.27 1.27)) (hide yes)))
  (pin "1")
  (pin "2"))
 (symbol
  (lib_id "Device:C_Small")
  (at 43.18 92.71 0)
  (unit 1)
  (exclude_from_sim no)
  (in_bom yes)
  (on_board yes)
  (dnp no)
  (fields_autoplaced yes)
  (property "Reference" "C5" (at 45.72 91.4463 0) (effects (font (size 1.27 1.27)) (justify left)))
  (property "Value" "100nF" (at 45.72 93.9863 0) (effects (font (size 1.27 1.27)) (justify left)))
  (property "Footprint" "Capacitor_SMD:C_0805_2012Metric" (at 43.18 92.71 0) (effects (font (size 1.27 1.27)) (hide yes)))
  (property "Datasheet" "~" (at 43.18 92.71 0) (effects (font (size 1.27 1.27)) (hide yes)))
  (property "Description" "" (at 43.18 92.71 0) (effects (font (size 1.27 1.27)) (hide yes)))
  (pin "2")
  (pin "1")))
